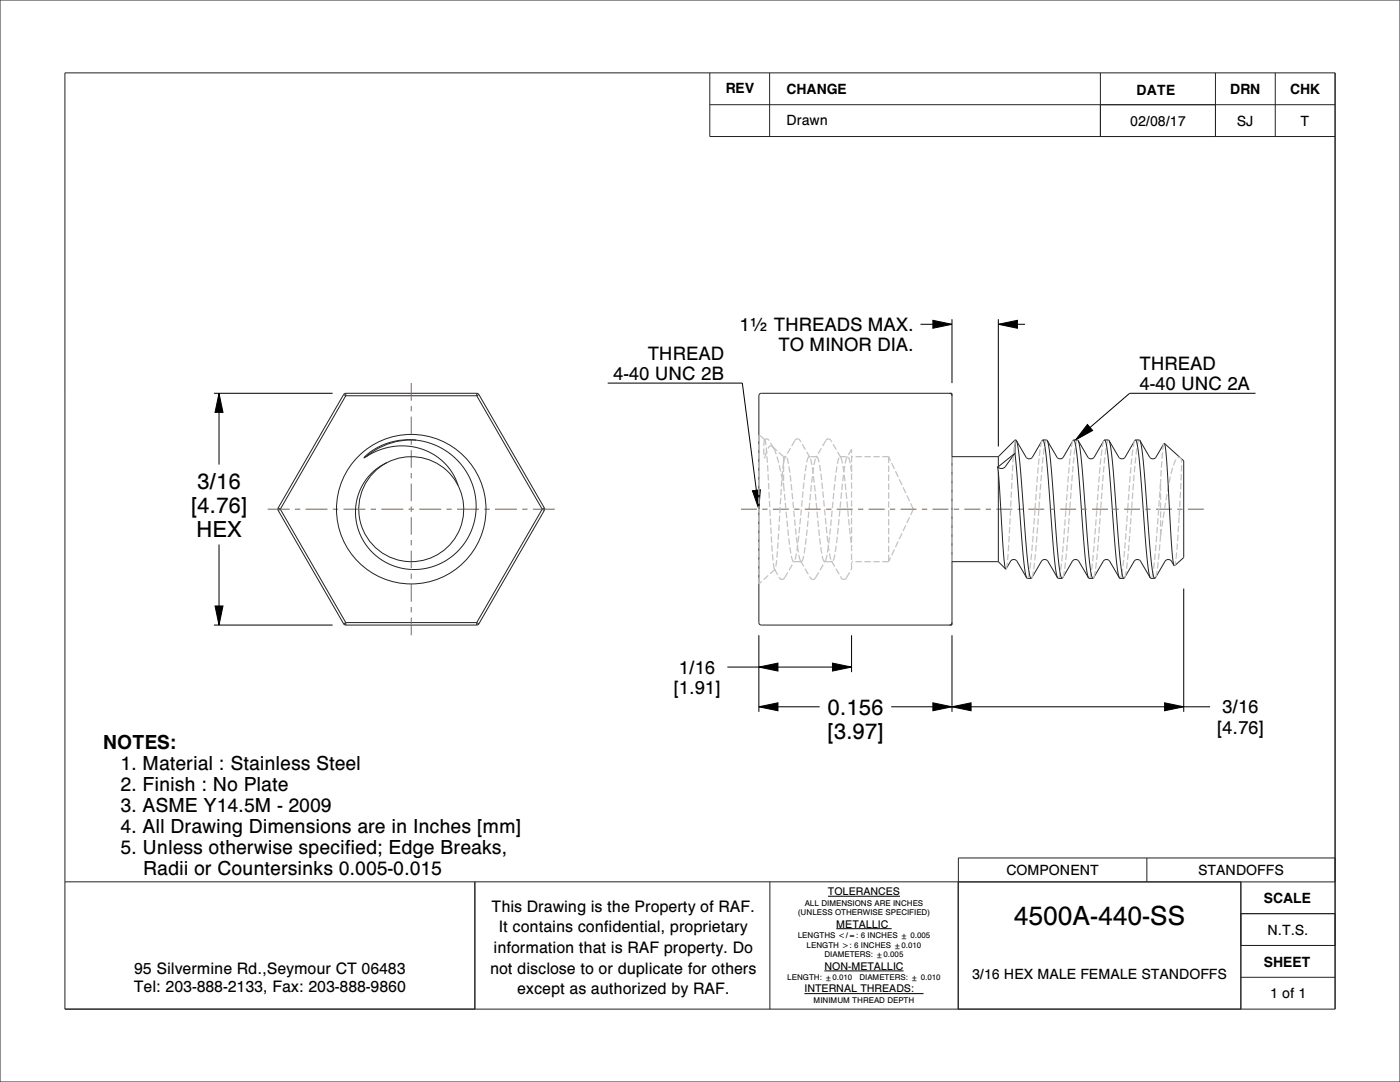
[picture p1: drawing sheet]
<svg xmlns="http://www.w3.org/2000/svg" width="279mm" height="216mm" viewBox="0 0 279 216" stroke-linecap="round" stroke-linejoin="round" font-family="sans-serif">
<g fill="none" stroke="#000" stroke-width=".2">
<path d="M42.7 78.5h23.7M43.7 78.5l.8 3.8h-1.6zM43.7 78.5v14.2M121.3 76.4h26.8l3.3 25.2M183.7 64.7h6.3M186.2 63.9l3.8 .8-3.8 .8zM190 63.7v12.7M199.2 64.7l3.8-.8v1.6zM199.2 63.7v25.4M199.2 64.7h5.4M250.6 78.5h-25.2l-10.7 9.3M150.2 97.9l1.5-.2-.3 3.9z"/>
<path d="M217 84.7l1.1 1.2-3.4 1.9zM43.7 108.7v16M236.2 117.4v24.6M42.7 124.7h23.7M42.9 120.9h1.6l-.8 3.8zM145.2 133.1h24.7M151.4 133.1l3.9-.8v1.6zM151.4 126.8v15.2M166.1 132.3l3.8 .8-3.8 .8zM169.9 126.8v7.3M190 126.8v15.2M151.4 141l3.9-.8v1.6z"/>
<path d="M151.4 141h12.2M177.9 141h63.6M186.2 140.2l3.8 .8-3.8 .8zM190 141l3.8-.8v1.6zM232.4 140.2l3.8 .8-3.8 .8zM165.2 178.8h14.4M160.5 198.3h23.8M164.5 193.7h15.8M166.9 185.3h11"/>
</g>
<path d="M43.7 78.5l.8 3.8h-1.6zM186.2 63.9l3.8 .8-3.8 .8zM199.2 64.7l3.8-.8v1.6zM217 84.7l1.1 1.2-3.4 1.9zM150.2 97.9l1.5-.2-.3 3.9zM42.9 120.9h1.6l-.8 3.8zM151.4 133.1l3.9-.8v1.6zM166.1 132.3l3.8 .8-3.8 .8zM151.4 141l3.9-.8v1.6zM190 141l3.8-.8v1.6zM186.2 140.2l3.8 .8-3.8 .8zM232.4 140.2l3.8 .8-3.8 .8z" fill="#000"/>
<g fill="none" stroke="#222226" stroke-width=".2">
<path d="M0 0h279.4v215.9h-279.4zM13 14.5h253.4v186.9h-253.4zM141.7 14.5v12.7h124.7M153.6 14.5v12.7M219.6 14.5v12.7M242.6 14.5v12.7M254.5 14.5v12.7M141.7 20.9h124.7M68.6 78.7l-13.1 22.7M68.6 78.7l.4 .3M69 78.5l-.4 .2M69 78.5h26.1"/>
<path d="M69 79l-13.1 22.6M69 78.5v.5M69 79h26.1M95.1 78.5l.5 .2M95.1 78.5v.5M95.1 79l13.1 22.6M95.6 78.7l-.5 .3M95.6 78.7l13 22.7M151.5 78.7l.4-.2h38.1v46.2h-38.1l-.4-.2zM189.5 78.5h.2l.3 .5M77.3 92.3a10.5 10.5 0 0 0-5.4 11.7 10.5 10.5 0 0 0 10.2 8.1M202.8 87.9l2 3.4a.76 .76 0 0 0 1.2 0l2.2-3.5 .3 1 .3 2.6 1.6 19.4 .3 3.2 .4 1.3"/>
<path d="M208.9 87.8l.1 .1M209 87.9l2 3.4a.76 .76 0 0 0 1.2 0l2.1-3.5 .4 1 .3 2.6 1.5 19.4 .4 3.2 .3 1.3M209 87.9l.3 1.3 .4 3.2 1.5 19.4 .4 2.6 .3 1 2.1-3.5a.76 .76 0 0 1 1.3 0l1.9 3.4M215 87.8l.2 .1M215.2 87.9l.3 1.3 .4 3.2 1.5 19.4 .3 2.6 .4 1 2.1-3.5a.76 .76 0 0 1 1.2 0l2 3.4M215.2 87.9l1.9 3.4a.76 .76 0 0 0 1.3 0l2.1-3.5 .3 1 .4 2.6 1.5 19.4 .3 3 .4 1.5M221.2 87.8l.1 .1M221.3 87.9l2 3.4a.76 .76 0 0 0 1.2 0l2.2-3.5 .3 1 .3 2.6 .8 10.2M221.3 87.9l.4 1.5 .3 3 1.6 19.4 .3 2.6 .3 1 2.2-3.5a.76 .76 0 0 1 1.2 0l2 3.4M227.4 87.8l.1 .1M227.5 87.9l2 3.4a.76 .76 0 0 0 1.2 0l1.6-2.8M227.5 87.9l.3 1.2 .3 2.5 .8 10"/>
<path d="M55.5 101.4v.4M55.5 101.8l13.1 22.7M55.5 101.4l.4 .2M55.9 101.6l13.1 22.6M55.9 101.6l-.4 .2M108.2 101.6l.4 .2M108.2 101.6l-13.1 22.6M108.6 101.4v.4M108.6 101.4l-.4 .2M108.6 101.8l-13 22.7M200.8 113.5l.9-1.6a.76 .76 0 0 1 1.2 0l2 3.4M205.9 115.3l2-3.4a.76 .76 0 0 1 1.2 0l2 3.4"/>
<path d="M211.1 115.3l.1 .1M217.2 115.3l.2 .1M223.4 115.3l.1 .1M234.3 112.9l-.5-1a.76 .76 0 0 0-1.3 0l-1.9 3.4M68.6 124.5l.4 .2M69 124.7h26.1M69 124.2h26.1M69 124.2v.5M69 124.2l-.4 .3M95.1 124.2l.5 .3M95.1 124.2v.5M95.6 124.5l-.5 .2"/>
<path d="M190 124.2l-.3 .5h-.2M13 176h253.4M94.8 176v25.4M153.6 176v25.4M228.9 171.2v4.8M247.6 176v25.4M266.4 171.2h-75.1l-.1 30.2M267.5 162.6h.1M247.6 188.7h18.8M247.6 182.3h18.8M247.6 195h18.8"/>
</g>
<g fill="none" stroke="#c2c2cc" stroke-width=".25" stroke-dasharray="1.3 .5 1.3 .5" stroke-linecap="butt">
<path d="M153.5 87.9a.56 .56 0 0 0-.9-.2M154.4 89.5l-.9-1.6M158.7 87.9l-2 3.4M159.7 87.9a.56 .56 0 0 0-.5-.3 .56 .56 0 0 0-.5 .3M161.5 91.1l-.4 .7-.4 2.1-1.5 14.5-.3 2.3-.4 1.2M161.6 91.3l-1.9-3.4M161.6 91.3l-.1-.2M162.9 91.3l.1-.2M163 91.1h-1.5M163 91.1l.4 .7 .3 2.1 1.5 14.5 .4 2.3 .3 1.2M164.8 87.9l-1.9 3.4M165.8 87.9a.56 .56 0 0 0-.5-.3 .56 .56 0 0 0-.5 .3"/>
<path d="M167.6 91.1l.2 .2M167.8 91.3l-2-3.4M167.8 91.3l.3 1.1 .4 2.5 1.4 14.1M169 91.3l-.3 1.2-.4 2.3-1.5 14.5-.3 2.1-.4 .7M169.2 91.1l-.2 .2M169.9 89.7l-.9 1.6M169.9 94.2l-.3-2.3-.4-.8M177.3 91.1v21M177.3 91.1h-7.4M208.9 87.8l-.4 .8-.3 2.3-.9 10.7M215 87.8l-.3 .8-.3 2.3-.9 10.7M221.2 87.8l-.3 .8-.4 2.3-.8 10.7"/>
<path d="M227.4 87.8l-.4 .8-.3 2.3-.9 10.7M154.6 113.6l1 1.7M155.6 115.3l.1 .2a.55 .55 0 0 0 .9-.2M156.6 115.3l1.9-3.4M158.5 111.9l-.1 .2M159.8 111.9l1.9 3.4M159.9 112.1h-1.5M159.9 112.1l.4-.7 .4-2.1 1.5-14.5 .3-2.3 .4-1.2M161.7 115.3l.5 .3M162.2 115.6l.5-.3M162.7 115.3l2-3.4M164.6 112.1l.1-.2"/>
<path d="M164.6 112.1l-.4-.7-.4-2.1-1.5-14.5-.3-2.3-.4-1.2M164.7 111.9l.4-1.2 .3-2.3 1.5-14.5 .4-2.1 .3-.7M165.9 111.9l2 3.4M165.9 111.9l.2 .2M166.1 112.1h-1.5M167.9 115.3l.2 .3a.57 .57 0 0 0 .8-.3M168.9 115.3l1-1.8M169.9 113.5v-23.8M177.3 112.1h-7.4M182.3 101.6l-5 10.5M182.3 101.6l-5-10.5M206.6 101.6l.8-10 .3-2.5 .3-1.2"/>
<path d="M211.2 115.4l.3-.8 .4-2.3 .8-10.7M212.7 101.6l.8-10 .3-2.5 .3-1.2M213.5 101.6l-.8 10-.3 2.5-.3 1.2M217.4 115.4l.3-.8 .3-2.3 .9-10.7M218.4 114.7l-.2 .6M218.9 101.6l.8-10 .3-2.5 .3-1.2M219.7 101.6l-.7 9-.6 4.1M223.5 115.4l.3-.7M223.8 114.7l.6-4.1 .7-9M225.1 101.6l.8-10 .3-2.5 .3-1.2M225.8 101.6l-.8 10-.3 2.5-.3 1.2"/>
</g>
<!-- layer: 02___PRT_ALL_AXES -->
<g fill="none" stroke="#c2c2cc" stroke-width=".25" stroke-dasharray="1.3 .5 1.3 .5" stroke-linecap="butt">
<path d="M152.5 91.3l.2-.1M152.6 87.7l-.2 1.7 .1 1.9M152.6 87.7l-1.2-1M152.7 87.8l-.1-.1M152.7 91.2l.7-1.9 .4-.3 .3 .1M154.1 89.1l.3 .4M154.1 89.1l2.3 2M154.4 89.5l.9 2.5 1.1 4.9M156.4 91.1v5.8M156.4 91.1h.4M156.4 92.3l-1.3 18.1-.4 3.2M156.7 91.3l-.3 1"/>
<path d="M156.8 91.1l-.1 .2M167.6 91.1h1.6M190 91.1v21M199.2 93.1v1.1M202.6 87.9l.1-.1M231.6 96.3l-1.2 15.2-.4 3-.3 .9M232.3 88.5l-.3 2.2-.4 5.6M235.3 91.2l.4 .4 .1 .9-.5 10.6M151.4 116.5v-29.8M154.6 113.6l-.5-3.4-1-18.2-.4-4.2M154.7 113.6h-.1M154.7 113.6l-3.3 2.9"/>
<path d="M158.4 112.1l-.4-.8-.4-2.4-1.2-12M159.8 111.9l-.4-1.2-.3-2.3-1.5-14.5-.4-2.1-.4-.7M159.9 112.1l-.1-.2M200.8 113.5l.4-3.7 1-17.4 .4-4.5M205.9 115.3l.3-1.2 .3-2.5 .8-10M206.6 101.6l-.9 10.7-.3 2.3-.4 .8M231.6 106.9v-10.6M231.6 106.9l1.3-8.3 .8-4 .8-2.5 .4-.7 .4-.2M231.6 106.9l-.5 6-.5 2.4M235.3 103.1l-.5 7.5-.4 2.3"/>
</g>
<g fill="none" stroke="#222226" stroke-width=".2">
<path d="M73 91.2a12.1 12.1 0 0 1 18.2 5l.2 .7M83.1 87.8a12.4 12.4 0 0 0-10.4 3.4l-.1 .2 .4-.2M83.1 87.8a13.1 13.1 0 0 1 11.5 9.8 13.1 13.1 0 0 1-5.4 14.2 11.7 11.7 0 0 1-13.5-.4 11.7 11.7 0 0 1-4.2-12.7 11 11 0 0 1 17.6-4.9 10.5 10.5 0 0 1 2.8 11.6 10.5 10.5 0 0 1-9.8 6.7M83.1 87.8a13.8 13.8 0 0 0-10.1 3.4M190 91.1h9.2M199.1 93.1l.1 1.1M199.1 93.1h.1M199.2 94.2l1 15.9 .5 3.4M199.2 91.1v2M199.2 94.2v17.9M202.5 90.5l.1 .1M202.5 90.5l-2 2.8-.8 .2-.6-.4"/>
<path d="M202.5 90.5l-3.3 2.6M202.6 90.6l1.9 22.7 .4 2 .9 .1M202.6 87.8h.2l.2 .5 .3 2.2 1.7 20.7 .4 3.1 .4 1.1M202.6 87.8l-3.4 3.3M202.6 87.8v2.8M204.8 91.3h.1M208.1 87.8h.8M211 91.3h.1M214.3 87.8h.7M217.1 91.3h.1M220.4 87.8h.8M223.3 91.3h.1"/>
<path d="M224.5 91.3h.1M226.6 87.8h.8M229.5 91.3h.1M230.7 91.3h.1M232.4 88.5l3.8 3.4v19.4l-1.8 1.6-.3-.7-.2-2.3-1-17.5-.3-2.8zM232.4 88.5h-.1M190 112.1h9.2M199.2 112.1l1.5 1.4M200.8 113.5h-.1M201.7 111.9h.1M205.9 115.3l-.1 .1M207.9 111.9h.1"/>
<path d="M211.2 115.4h.8M214 111.9h.1M217.4 115.4h.7M220.2 111.9h.1M223.5 115.4h.8M226.4 111.9h.1M227.6 111.9h.1M228.1 101.6l.7 8.2 .5 4.3 .3 1.2 .9 .1M228.9 101.6l.9 10.7 .3 2.3 .4 .8M230.6 115.3l-.1 .1M232.5 111.9h.1M233.8 111.9h.1"/>
<circle cx="82.1" cy="101.6" r="14.9"/>
</g>
<g fill="none" stroke="#963" stroke-width=".2">
<path d="M82.1 76.4v3.5M82.1 81v1.1M82.1 83.1v3.5M82.1 87.7v1.1M82.1 89.8v3.5M82.1 94.4v1M82.1 96.5v3.5M53.4 101.6h4.4M58.9 101.6h1M61 101.6h4.4M66.4 101.6h1.1M68.5 101.6h4.4"/>
<path d="M74 101.6h1M76.1 101.6h4.4M81.5 101.6h1.1M82.1 101.1v1M82.1 103.2v3.5M82.1 107.8v1M82.1 109.9v3.5M82.1 114.4v1.1M82.1 116.6v3.5M83.7 101.6h4.3M89.1 101.6h1.1M91.2 101.6h4.4"/>
<path d="M96.7 101.6h1M98.8 101.6h4.4M104.2 101.6h1.1M106.3 101.6h4.4M147.9 101.6h3.2M152.1 101.6h1.1M154.2 101.6h3.2M158.5 101.6h1.1M160.6 101.6h3.2M164.9 101.6h1M167 101.6h3.2M171.2 101.6h1.1"/>
<path d="M173.4 101.6h3.1M177.6 101.6h1.1M179.7 101.6h3.2M184 101.6h1M186.1 101.6h3.2M190.3 101.6h1.1M192.5 101.6h3.2M196.7 101.6h1.1M198.8 101.6h3.2M203.1 101.6h1M205.2 101.6h3.2M209.5 101.6h1"/>
<path d="M211.6 101.6h3.2M215.8 101.6h1.1M218 101.6h3.1M222.2 101.6h1.1M224.3 101.6h3.2M228.6 101.6h1M230.7 101.6h3.2M234.9 101.6h1.1M237.1 101.6h3.1M82.1 121.1v1.1M82.1 123.3v3.5"/>
</g>
<text font-size="5.3" x="202.4" y="184.6">4500A-440-SS</text>
<g font-size="4.4">
<text x="39.4" y="97.5">3/16</text>
<text x="38.1" y="102.3">[4.76]</text>
<text x="39.1" y="107.1">HEX</text>
<text x="165.2" y="142.6">0.156</text>
<text x="165.1" y="147.4">[3.97]</text>
</g>
<g font-size="3.9">
<text x="20.6" y="149.4">NOTES:</text>
<text x="24" y="153.6">1. Material : Stainless Steel</text>
<text x="24" y="157.8">2. Finish : No Plate</text>
<text x="24" y="162">3. ASME Y14.5M - 2009</text>
<text x="24" y="166.2">4. All Drawing Dimensions are in Inches [mm]</text>
<text x="24" y="170.4">5. Unless otherwise specified; Edge Breaks,</text>
<text x="28.6" y="174.5">Radii or Countersinks 0.005-0.015</text>
</g>
<g font-size="3.7">
<text x="129.3" y="71.8">THREAD</text>
<text x="147.6" y="66">1½ THREADS MAX.</text>
<text x="155.4" y="70">TO MINOR DIA.</text>
<text x="122.4" y="75.8">4-40 UNC 2B</text>
<text x="227.4" y="73.8">THREAD</text>
<text x="227.4" y="77.8">4-40 UNC 2A</text>
<text x="135.5" y="134.4">1/16</text>
<text x="134.4" y="138.4">[1.91]</text>
<text x="243.9" y="142.4">3/16</text>
<text x="242.8" y="146.4">[4.76]</text>
</g>
<g font-size="3.2">
<text x="98.1" y="181.9">This Drawing is the Property of RAF.</text>
<text x="98.5" y="190.1">information that is RAF property. Do</text>
<text x="99.6" y="186">It contains confidential, proprietary</text>
<text x="26.7" y="197.9">Tel: 203-888-2133, Fax: 203-888-9860</text>
<text x="26.8" y="194.4">95 Silvermine Rd.,Seymour CT 06483</text>
<text x="97.8" y="194.3">not disclose to or duplicate for others</text>
<text x="103.2" y="198.4">except as authorized by RAF.</text>
</g>
<g font-size="2.8">
<text x="144.8" y="18.7">REV</text>
<text x="157" y="18.7">CHANGE</text>
<text x="226.8" y="19">DATE</text>
<text x="245.5" y="18.8">DRN</text>
<text x="257.5" y="18.8">CHK</text>
<text x="157" y="25">Drawn</text>
<text x="225.6" y="25.1">02/08/17</text>
<text x="246.8" y="25.2">SJ</text>
<text x="259.6" y="25.1">T</text>
<text x="200.9" y="174.6">COMPONENT</text>
<text x="239.1" y="174.6">STANDOFFS</text>
<text x="252.2" y="180.2">SCALE</text>
<text x="253" y="186.5">N.T.S.</text>
<text x="194" y="195.3">3/16 HEX MALE FEMALE STANDOFFS</text>
<text x="252.2" y="193">SHEET</text>
<text x="253.5" y="199.2">1 of 1</text>
</g>
<g font-size="2.1">
<text x="165.2" y="178.6">TOLERANCES</text>
<text x="166.9" y="185.1">METALLIC</text>
<text x="164.5" y="193.5">NON-METALLIC</text>
<text x="160.5" y="198">INTERNAL THREADS:</text>
</g>
<g font-size="1.6">
<text x="159.3" y="182.6">(UNLESS OTHERWISE SPECIFIED)</text>
<text x="160.6" y="180.7">ALL DIMENSIONS ARE INCHES</text>
<text x="159.2" y="187.2">LENGTHS &lt;/=: 6 INCHES ± 0.005</text>
<text x="161" y="189.1">LENGTH &gt;: 6 INCHES ±0.010</text>
<text x="164.6" y="191">DIAMETERS: ±0.005</text>
<text x="157.1" y="195.6">LENGTH: ±0.010</text>
<text x="171.5" y="195.6">DIAMETERS: ± 0.010</text>
<text x="162.4" y="200.1">MINIMUM THREAD DEPTH</text>
</g>
</svg>
